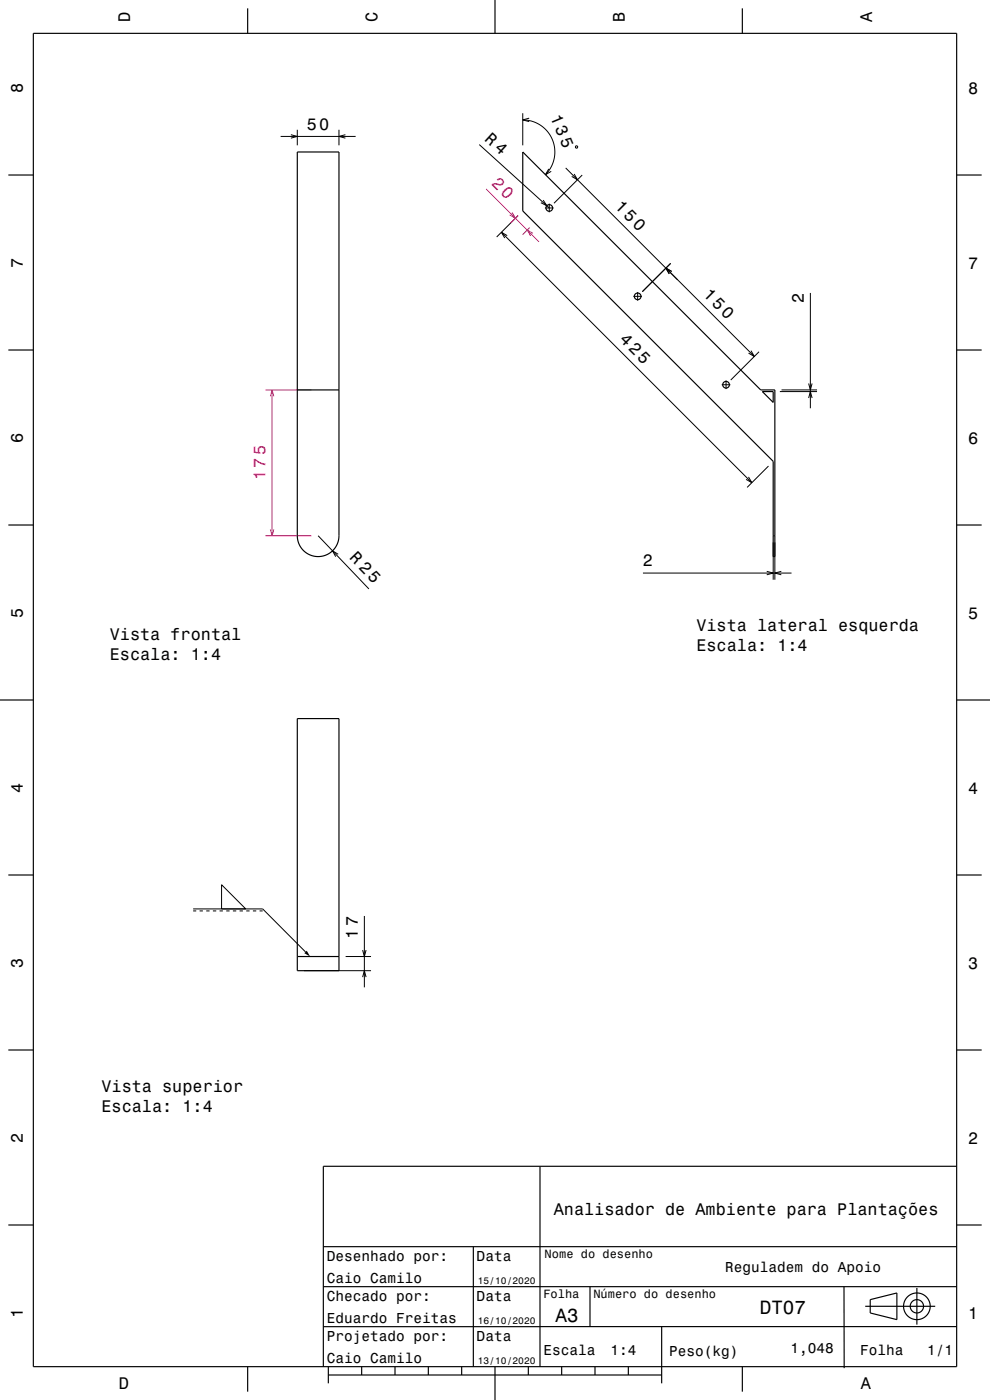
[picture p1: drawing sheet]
<svg xmlns="http://www.w3.org/2000/svg" width="297mm" height="420mm" viewBox="0 0 297 420" stroke-linecap="round" stroke-linejoin="round" font-family="sans-serif">
<path d="M145.8 56.7l15.9 15.8M153.6 63.7l1 1.8-1.7-1M155.4 64.7l-2.2 2.2M158.9 68.2l-2.1 2.2M159.9 70l-1.7-1 1 1.7M79.6 117h13.8M81.1 118.9l.5-1.9 .5 1.9M81.6 117v43.7M81.1 158.8l.5 1.9 .5-1.9M79.6 160.7h13.8" fill="none" stroke="#ff0080" stroke-width=".3"/>
<g fill="none" stroke="#000" stroke-width=".3">
<path d="M89.2 38.9v4.7M101.7 38.9v4.7M156.8 36l2.7 .3 2.7 1.3 2.2 2 1.4 2.4 .6 2.9-.2 2.7-.8 2.4-1.8 2.4M156.8 34v9.6M158.8 35.5l-2 .5 2 .5M84.2 40.9h22.5M87.3 40.4l1.9 .5-1.9 .5M103.6 40.4l-1.9 .5 1.9 .5M143.8 43.4l21 19M164.6 50.7l-1 1.7 1.8-1M169.7 50.4l33.6 33.6M172.2 52.2l1 1.7-1.7-1"/>
<path d="M172.7 43.8l.5 .1v.5l-.5-.1zM174.7 52.5l-8.5 8.5M150.4 69.7l75.2 75.1M152.2 70.7l-1.8-1 1 1.7M155.4 64.7l-6.4 6.4M163 60l1 1.7-1.7-.9M163.5 62.4h2.6M164.8 61.1v2.6M201.2 79l-8.5 8.5M190 88.9h2.6M191.3 87.6v2.6M199.8 80.4l26.5 26.5"/>
<path d="M200.8 82.2l-1-1.8 1.7 1-1.7-1 1 1.8M243.1 87.9v34.6M216.5 115.4h2.6M217.8 114.1v2.6M225.3 105.2l1 1.7-1.7-1M227.7 105.5l-8.5 8.5M234 117.5h11.1M234.5 117h10.6M242.6 115l.5 2 .5-2M242.6 119.4l.5-1.9 .5 1.9M230.5 139.8l-6.4 6.4M224.6 143.1l1 1.7-1.8-1"/>
<path d="M95.4 160.7l15.3 16M101.5 166.3l-1.7-1.1 .9 1.8M192.9 171.9h44.6M230 171.4l2 .5-2 .5M232 162.7v11.2M232 160.7h.5M232.5 162.7v11.2M234.4 171.4l-1.9 .5 1.9 .5M57.9 272.7h20.9l12.9 12.9M57.9 273.3h1M59.9 273.3h1M61.9 273.3h1"/>
<path d="M63.9 273.3h1M65.9 273.3h1M66.5 265.4l7.2 7.3h-7.2zM67.9 273.3h1M69.9 273.3h1M71.9 273.3h1M73.9 273.3h1M75.9 273.3h1M77.9 273.3h.9M109.3 274.8v21.4M91.2 291.2h20.1M103.7 287h7.6"/>
<path d="M108.8 293.1l.5-1.9 .5 1.9M108.8 285l.5 2 .5-2"/>
</g>
<g fill="none" stroke="#000" stroke-width=".35">
<path d="M10 10h277v400h-277zM74.3 2.5v7.5M148.5 0v10M222.7 2.5v7.5M2.5 52.5h7.5M89.2 45.6h12.5v115.1a6.3 6.3 0 0 1-6.3 6.3 6.3 6.3 0 0 1-6.2-6.3zM156.8 45.6l71.4 71.4h4.3v50h-.5v-28.6l-75.2-75.1zM287 52.5h7.5M2.5 105h7.5M89.2 117h12.5M228.7 117.5h3.3v3.2zM287 105h7.5"/>
<path d="M2.5 157.5h7.5M287 157.5h7.5M0 210h10M89.2 215.6h12.5v75.6h-12.5zM287 210h10M2.5 262.5h7.5M287 262.5h7.5M89.2 287h12.5M2.5 315h7.5M287 315h7.5M162 350v60M287 349.9h-190v60.1"/>
<path d="M2.5 367.5h7.5M97 374h190M142 374v36M287 367.5h7.5M97 398h65M97 386h190M162 398h125M177 386v12M198.5 398v17M253.2 386l.1 24.4M259.6 391.9h21M261.1 389.9l8-2v8l-8-2z"/>
<path d="M275.1 386.4v11M74.3 410v7.5M98.5 412.5h100M98.5 410v5M108.5 410v2.5M118.5 410v2.5M128.5 410v2.5M138.5 410v2.5M148.5 410v10M158.5 410v2.5M168.5 410v2.5M178.5 410v2.5"/>
<path d="M188.5 410v2.5M222.7 410v7.5"/>
<circle cx="164.8" cy="62.4" r="1"/>
<circle cx="191.3" cy="88.9" r="1"/>
<circle cx="217.8" cy="115.4" r="1"/>
<circle cx="275.1" cy="391.9" r="4"/>
<circle cx="275.1" cy="391.9" r="2"/>
</g>
<path d="M91.3 286l.7-.8 1 1.8z" fill-rule="evenodd" fill="#000"/>
<g font-size="5.8">
<text x="227.9" y="394.1">DT07</text>
<text x="166.7" y="396.6">A3</text>
</g>
<text font-size="5.1" fill="#ff0080" x="147.3" y="55.3" transform="rotate(45 147.3 55.3)">20</text>
<g font-size="5.1">
<text x="184.2" y="62.1" transform="rotate(45 184.2 62.1)">150</text>
<text x="210.7" y="88.6" transform="rotate(45 210.7 88.6)">150</text>
<text x="185.7" y="102.1" transform="rotate(45 185.7 102.1)">425</text>
</g>
<g font-size="5">
<text x="39" y="6.5" transform="rotate(-90 39 6.5)">D</text>
<text x="113.2" y="6.5" transform="rotate(-90 113.2 6.5)">C</text>
<text x="187.4" y="6.5" transform="rotate(-90 187.4 6.5)">B</text>
<text x="261.6" y="6.5" transform="rotate(-90 261.6 6.5)">A</text>
<text x="6.8" y="27.8" transform="rotate(-90 6.8 27.8)">8</text>
<text x="290.5" y="28.1">8</text>
<text x="165.1" y="35.1" transform="rotate(68 165.1 35.1)">135</text>
<text x="92.1" y="38.9">50</text>
<text x="145.1" y="41.9" transform="rotate(42 145.1 41.9)">R 4</text>
<text x="6.8" y="80.3" transform="rotate(-90 6.8 80.3)">7</text>
<text x="290.5" y="80.6">7</text>
<text x="241.1" y="90.9" transform="rotate(-90 241.1 90.9)">2</text>
<text x="6.8" y="132.8" transform="rotate(-90 6.8 132.8)">6</text>
<text x="290.5" y="133.1">6</text>
<text x="104.7" y="167.5" transform="rotate(46 104.7 167.5)">R 25</text>
<text x="192.9" y="169.9">2</text>
<text x="6.8" y="185.3" transform="rotate(-90 6.8 185.3)">5</text>
<text x="290.5" y="185.6">5</text>
<text x="32.9" y="191.9">Vista frontal</text>
<text x="208.9" y="189.4">Vista lateral esquerda</text>
<text x="32.9" y="197.9">Escala: 1:4</text>
<text x="208.9" y="195.4">Escala: 1:4</text>
<text x="6.8" y="237.8" transform="rotate(-90 6.8 237.8)">4</text>
<text x="290.5" y="238.1">4</text>
<text x="107.3" y="281.6" transform="rotate(-90 107.3 281.6)">17</text>
<text x="6.8" y="290.3" transform="rotate(-90 6.8 290.3)">3</text>
<text x="290.5" y="290.6">3</text>
<text x="30.4" y="327.5">Vista superior</text>
<text x="30.4" y="333.6">Escala: 1:4</text>
<text x="6.8" y="342.8" transform="rotate(-90 6.8 342.8)">2</text>
<text x="290.5" y="343.1">2</text>
<text x="166.1" y="364.4">Analisador de Ambiente para Plantações</text>
<text x="6.8" y="395.3" transform="rotate(-90 6.8 395.3)">1</text>
<text x="290.5" y="395.6">1</text>
<text x="35.7" y="416.8">D</text>
<text x="258.3" y="416.8">A</text>
</g>
<text font-size="5" fill="#ff0080" x="79.6" y="144.1" transform="rotate(-90 79.6 144.1)">175</text>
<g font-size="4.3">
<text x="98" y="378.2">Desenhado por:</text>
<text x="143" y="378.2">Data</text>
<text x="217.5" y="381.6">Reguladem do Apoio</text>
<text x="98" y="385">Caio Camilo</text>
<text x="98" y="390.2">Checado por:</text>
<text x="143" y="390.2">Data</text>
<text x="98" y="397">Eduardo Freitas</text>
<text x="98" y="402.2">Projetado por:</text>
<text x="143" y="402.2">Data</text>
<text x="163" y="406.6">Escala</text>
<text x="183.2" y="406.6">1:4</text>
<text x="200.7" y="406.7">Peso(kg)</text>
<text x="237.2" y="405.9">1,048</text>
<text x="258" y="406.6">Folha</text>
<text x="278.2" y="406.6">1/1</text>
<text x="98" y="409">Caio Camilo</text>
</g>
<g font-size="3.6">
<text x="163.4" y="377.4">Nome do desenho</text>
<text x="163" y="389.5">Folha</text>
<text x="178" y="389.5">Número do desenho</text>
</g>
<g font-size="2.9">
<text x="143.3" y="385.3">15/10/2020</text>
<text x="143.3" y="397.3">16/10/2020</text>
<text x="143.3" y="409.3">13/10/2020</text>
</g>
</svg>
